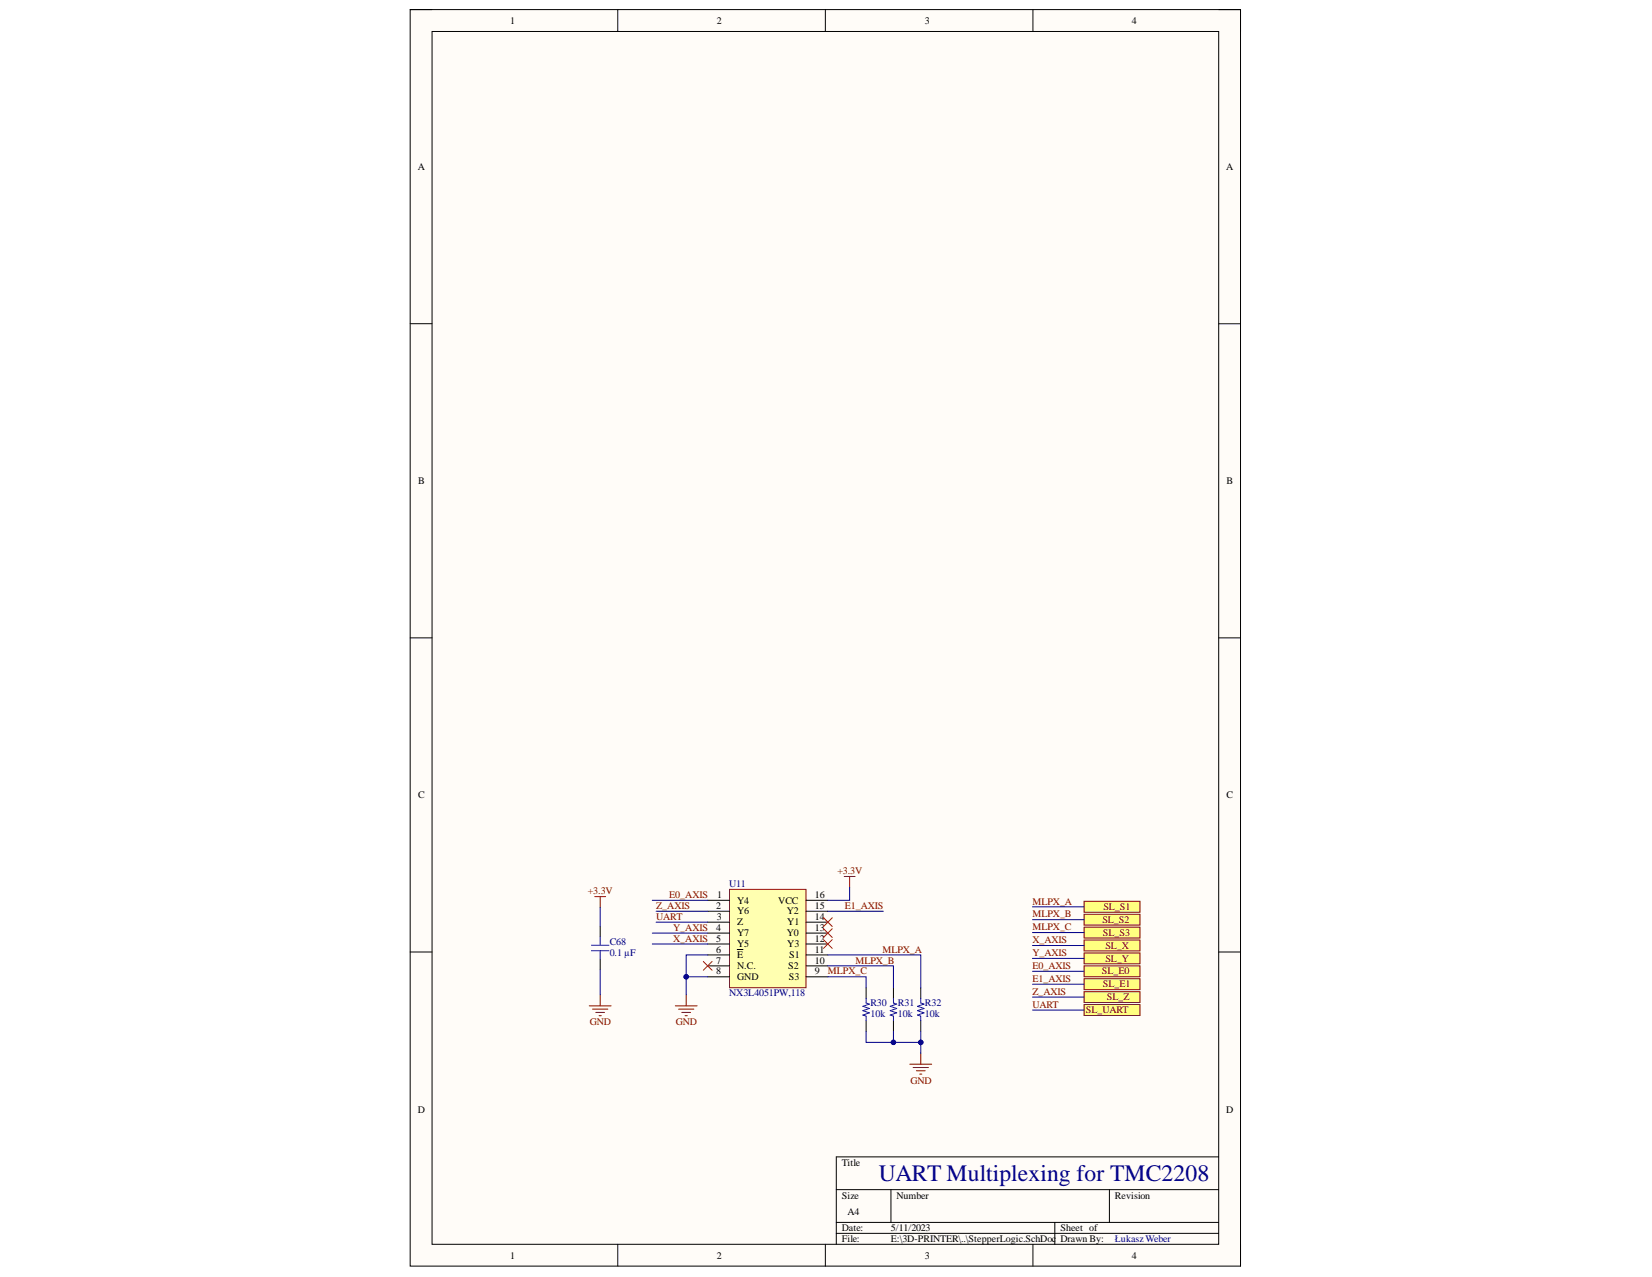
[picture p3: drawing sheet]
<svg xmlns="http://www.w3.org/2000/svg" width="279mm" height="216mm" viewBox="0 0 279 216" stroke-linecap="round" stroke-linejoin="round" font-family="sans-serif">
<path d="M69.4 1.6h140.4v212.5h-140.4z" fill-rule="evenodd" fill="#fffcf8"/>
<path d="M69.4 1.6h140.4v212.5h-140.4z" fill="none" stroke="#000" stroke-width=".17"/>
<path d="M73.1 5.3h133v205.1h-133z" fill-rule="evenodd" fill="#fffcf8"/>
<g fill="none" stroke="#000" stroke-width=".17">
<path d="M69.4 1.6h3.7M73.1 5.3h133v205.1h-133zM104.5 1.6v3.7M139.6 1.6v3.7M174.7 1.6v3.7M206.1 1.6h3.7v3.7M69.4 54.7h3.7M206.1 54.7h3.7M69.4 107.8h3.7M206.1 107.8h3.7M69.4 161h3.7M206.1 161h3.7"/>
<path d="M206.1 195.6h-64.7v14.8M104.5 210.4v3.7M139.6 210.4v3.7M141.4 201.1h64.7M141.4 206.7h64.7M141.4 208.5h64.7M150.7 201.1v5.6M174.7 210.4v3.7M178.4 206.7v3.7M187.6 201.1v5.6M209.8 210.4v3.7"/>
</g>
<path d="M123.4 150.4h12.9v16.6h-12.9z" fill-rule="evenodd" fill="#ffffb0"/>
<g fill="none" stroke="#800000" stroke-width=".17">
<path d="M100.6 151.6h1.8M101.5 151.6v1.8M123.4 150.4h12.9v16.6h-12.9zM142.8 148.2h1.8M143.7 148.2v1.8M99.7 170.1h3.7M100.2 170.6h2.6M100.8 171.2h1.4M101.3 171.7h.4M101.5 168.2v1.9M114.2 170.1h3.7M114.8 170.6h2.6"/>
<path d="M115.3 171.2h1.5M115.9 171.7h.3M116.1 168.2v1.9M153.9 179.9h3.7M155.7 178.1v1.8M154.4 180.5h2.6M155 181h1.5M155.5 181.6h.4"/>
</g>
<g fill="none" stroke="#000" stroke-width=".17">
<path d="M119.7 152.2h3.7M119.7 154.1h3.7M119.7 155.9h3.7M119.7 157.8h3.7M119.7 159.6h3.7M136.3 152.2h3.7M136.3 154.1h3.7M136.3 155.9h3.7M136.3 157.8h3.7M136.3 159.6h3.7M119.7 161.4h3.7M119.7 163.3h3.7"/>
<path d="M119.7 165.1h3.7M124.7 160.5h1M136.3 161.4h3.7M136.3 163.3h3.7M136.3 165.1h3.7"/>
</g>
<path d="M119 162.6l1.4 1.4M120.4 162.6l-1.4 1.4" fill="none" stroke="#f00" stroke-width=".17"/>
<path d="M183.3 167.7h9.5v1.8h-9.5z" fill-rule="evenodd" fill="#ffff80"/>
<path d="M183.3 167.7h9.5v1.8h-9.5z" fill="none" stroke="#800000" stroke-width=".17"/>
<path d="M183.3 169.8h9.5v1.9h-9.5z" fill-rule="evenodd" fill="#ffff80"/>
<path d="M183.3 169.8h9.5v1.9h-9.5z" fill="none" stroke="#800000" stroke-width=".17"/>
<path d="M183.3 165.5h9.5v1.8h-9.5z" fill-rule="evenodd" fill="#ffff80"/>
<path d="M183.3 165.5h9.5v1.8h-9.5z" fill="none" stroke="#800000" stroke-width=".17"/>
<path d="M183.3 163.3h9.5v1.8h-9.5z" fill-rule="evenodd" fill="#ffff80"/>
<path d="M183.3 163.3h9.5v1.8h-9.5z" fill="none" stroke="#800000" stroke-width=".17"/>
<path d="M183.3 161.1h9.5v1.9h-9.5z" fill-rule="evenodd" fill="#ffff80"/>
<path d="M183.3 161.1h9.5v1.9h-9.5z" fill="none" stroke="#800000" stroke-width=".17"/>
<path d="M183.3 158.9h9.5v1.9h-9.5z" fill-rule="evenodd" fill="#ffff80"/>
<path d="M183.3 158.9h9.5v1.9h-9.5z" fill="none" stroke="#800000" stroke-width=".17"/>
<path d="M183.3 156.7h9.5v1.9h-9.5z" fill-rule="evenodd" fill="#ffff80"/>
<path d="M183.3 156.7h9.5v1.9h-9.5z" fill="none" stroke="#800000" stroke-width=".17"/>
<path d="M183.3 154.6h9.5v1.8h-9.5z" fill-rule="evenodd" fill="#ffff80"/>
<path d="M183.3 154.6h9.5v1.8h-9.5z" fill="none" stroke="#800000" stroke-width=".17"/>
<path d="M183.3 152.4h9.5v1.8h-9.5z" fill-rule="evenodd" fill="#ffff80"/>
<path d="M183.3 152.4h9.5v1.8h-9.5z" fill="none" stroke="#800000" stroke-width=".17"/>
<path d="M101.5 156.6v1.8M101.5 162.1v1.9M146.5 167v1.8M146.5 172.5v1.9M151.1 167v1.8M151.1 172.5v1.9M155.7 167v1.8M155.7 172.5v1.9" fill="none" stroke="#000" stroke-width=".17"/>
<path d="M100 159.8h3M101.5 158.4v1.4M100 160.7h3M101.5 160.7v1.4M146.5 168.8v.8l.5 .2-1.1 .3 1.1 .4-1.1 .4 1.1 .3-1.1 .4 .6 .2v.7M151.1 168.8v.8l.6 .2-1.1 .3 1.1 .4-1.1 .4 1.1 .3-1.1 .4 .5 .2v.7M155.7 168.8v.8l.6 .2-1.1 .3 1.1 .4-1.1 .4 1.1 .3-1.1 .4 .5 .2v.7" fill="none" stroke="#00f" stroke-width=".17"/>
<path d="M111 155.9h8.7M119.7 165.1h-3.6v3.1" fill="none" stroke="#000080" stroke-width=".17"/>
<circle cx="116.1" cy="165.1" r=".37" fill="#000080"/>
<g fill="none" stroke="#000080" stroke-width=".17">
<path d="M119.7 161.4h-3.6v3.7"/>
<circle cx="116.1" cy="165.1" r=".37"/>
</g>
<circle cx="116.1" cy="165.1" r=".37" fill="#000080"/>
<g fill="none" stroke="#000080" stroke-width=".17">
<path d="M143.7 150v2.2h-3.7M140 165.1h6.5v1.9M140 163.3h11.1v3.7M140 161.4h15.7v5.6M151.1 174.4v1.8"/>
<circle cx="116.1" cy="165.1" r=".37"/>
</g>
<circle cx="151.1" cy="176.2" r=".37" fill="#000080"/>
<g fill="none" stroke="#000080" stroke-width=".17">
<path d="M155.7 176.2v1.9"/>
<circle cx="151.1" cy="176.2" r=".37"/>
</g>
<circle cx="155.7" cy="176.2" r=".37" fill="#000080"/>
<g fill="none" stroke="#000080" stroke-width=".17">
<path d="M101.5 153.4v3.2M110.3 159.6h9.4M110.3 157.8h9.4M110.3 152.2h9.4M111 154.1h8.7M140 154.1h9.4M174.6 159.9h8.7M174.6 157.7h8.7M174.6 155.5h8.7M174.6 153.3h8.7M101.5 164v4.2M146.5 174.4v1.8h9.2v-1.8"/>
<path d="M174.6 168.6h8.7M174.6 170.8h8.7M174.6 166.4h8.7M174.6 164.2h8.7M174.6 162h8.7"/>
<circle cx="155.7" cy="176.2" r=".37"/>
</g>
<path d="M139.3 155.2l1.5 1.4M139.3 157l1.5 1.5M139.3 158.9l1.5 1.4M140.8 155.2l-1.5 1.4M140.8 157l-1.5 1.5M140.8 158.9l-1.5 1.4" fill="none" stroke="#f00" stroke-width=".17"/>
<circle cx="151.1" cy="176.2" r=".37" fill="#000080"/>
<circle cx="151.1" cy="176.2" r=".37" fill="none" stroke="#000080" stroke-width=".17"/>
<circle cx="155.7" cy="176.2" r=".37" fill="#000080"/>
<circle cx="155.7" cy="176.2" r=".37" fill="none" stroke="#000080" stroke-width=".17"/>
<text font-size="4" fill="#000080" x="148.6" y="199.7">UART Multiplexing for TMC2208</text>
<g font-size="1.7">
<text x="86.3" y="4.1">1</text>
<text x="121.2" y="4.1">2</text>
<text x="156.4" y="4.1">3</text>
<text x="191.4" y="4.1">4</text>
<text x="70.6" y="28.8">A</text>
<text x="207.4" y="28.8">A</text>
<text x="70.7" y="81.9">B</text>
<text x="207.4" y="81.9">B</text>
<text x="70.7" y="135">C</text>
<text x="207.4" y="135">C</text>
<text x="121.1" y="153.7">2</text>
<text x="121.2" y="155.5">3</text>
<text x="121.3" y="151.9">1</text>
<text x="124.7" y="152.8">Y4</text>
<text x="124.7" y="154.6">Y6</text>
<text x="131.6" y="152.8">VCC</text>
<text x="133.1" y="154.6">Y2</text>
<text x="137.8" y="151.9">16</text>
<text x="137.8" y="153.7">15</text>
<text x="137.8" y="155.5">14</text>
<text x="121.1" y="157.4">4</text>
<text x="121.1" y="159.3">5</text>
<text x="121.1" y="161.1">6</text>
<text x="124.7" y="156.5">Z</text>
<text x="124.7" y="158.3">Y7</text>
<text x="124.7" y="160.2">Y5</text>
<text x="133.1" y="158.3">Y0</text>
<text x="133.2" y="156.5">Y1</text>
<text x="133.2" y="160.2">Y3</text>
<text x="137.8" y="157.4">13</text>
<text x="137.8" y="159.3">12</text>
<text x="137.8" y="161.1">11</text>
<text x="121.1" y="163">7</text>
<text x="121.1" y="164.8">8</text>
<text x="124.7" y="162">E</text>
<text x="124.7" y="163.9">N.C.</text>
<text x="124.7" y="165.7">GND</text>
<text x="133.3" y="163.9">S2</text>
<text x="133.4" y="165.7">S3</text>
<text x="133.5" y="162">S1</text>
<text x="137.8" y="163">10</text>
<text x="137.8" y="164.8">9</text>
<text x="70.6" y="188.1">D</text>
<text x="207.4" y="188.1">D</text>
<text x="142.4" y="197.1">Title</text>
<text x="142.4" y="202.6">Size</text>
<text x="151.6" y="202.6">Number</text>
<text x="188.6" y="202.6">Revision</text>
<text x="142.4" y="208.1">Date:</text>
<text x="143.3" y="205.4">A4</text>
<text x="150.7" y="208.1">5/11/2023</text>
<text x="179.4" y="208.1">Sheet of</text>
<text x="86.3" y="212.8">1</text>
<text x="121.2" y="212.8">2</text>
<text x="142.4" y="210">File:</text>
<text x="150.7" y="210">E:\3D-PRINTER\..\StepperLogic.SchDoc</text>
<text x="156.4" y="212.8">3</text>
<text x="179.4" y="210">Drawn By:</text>
<text x="191.4" y="212.8">4</text>
</g>
<g font-size="1.7" fill="#800000">
<text x="141.6" y="147.8">+3.3V</text>
<text x="99.4" y="151.2">+3.3V</text>
<text x="111" y="155.5">UART</text>
<text x="111" y="153.7">Z_AXIS</text>
<text x="113.2" y="151.9">E0_AXIS</text>
<text x="142.9" y="153.7">E1_AXIS</text>
<text x="174.6" y="155.1">MLPX_B</text>
<text x="174.6" y="153">MLPX_A</text>
<text x="186.6" y="153.8">SL_S1</text>
<text x="113.9" y="159.3">X_AXIS</text>
<text x="113.9" y="157.4">Y_AXIS</text>
<text x="149.2" y="161.1">MLPX_A</text>
<text x="174.6" y="161.7">Y_AXIS</text>
<text x="174.6" y="159.5">X_AXIS</text>
<text x="174.6" y="157.3">MLPX_C</text>
<text x="186.5" y="156">SL_S2</text>
<text x="186.5" y="158.2">SL_S3</text>
<text x="187" y="160.4">SL_X</text>
<text x="140" y="164.8">MLPX_C</text>
<text x="144.7" y="163">MLPX_B</text>
<text x="174.6" y="166">E1_AXIS</text>
<text x="174.6" y="163.8">E0_AXIS</text>
<text x="186.4" y="164.8">SL_E0</text>
<text x="186.5" y="167">SL_E1</text>
<text x="187" y="162.6">SL_Y</text>
<text x="99.7" y="173.4">GND</text>
<text x="114.3" y="173.4">GND</text>
<text x="174.6" y="168.2">Z_AXIS</text>
<text x="174.6" y="170.4">UART</text>
<text x="183.7" y="171.3">SL_UART</text>
<text x="187.2" y="169.1">SL_Z</text>
<text x="154" y="183.3">GND</text>
</g>
<g font-size="1.7" fill="#000080">
<text x="123.3" y="150">U11</text>
<text x="103.1" y="161.6">0.1 µF</text>
<text x="103.1" y="159.8">C68</text>
<text x="123.3" y="168.5">NX3L4051PW,118</text>
<text x="147.2" y="172">10k</text>
<text x="147.2" y="170.2">R30</text>
<text x="151.9" y="172">10k</text>
<text x="151.9" y="170.2">R31</text>
<text x="156.4" y="172">10k</text>
<text x="156.4" y="170.2">R32</text>
<text x="188.6" y="210">ŁukaszWeber</text>
</g>
</svg>
